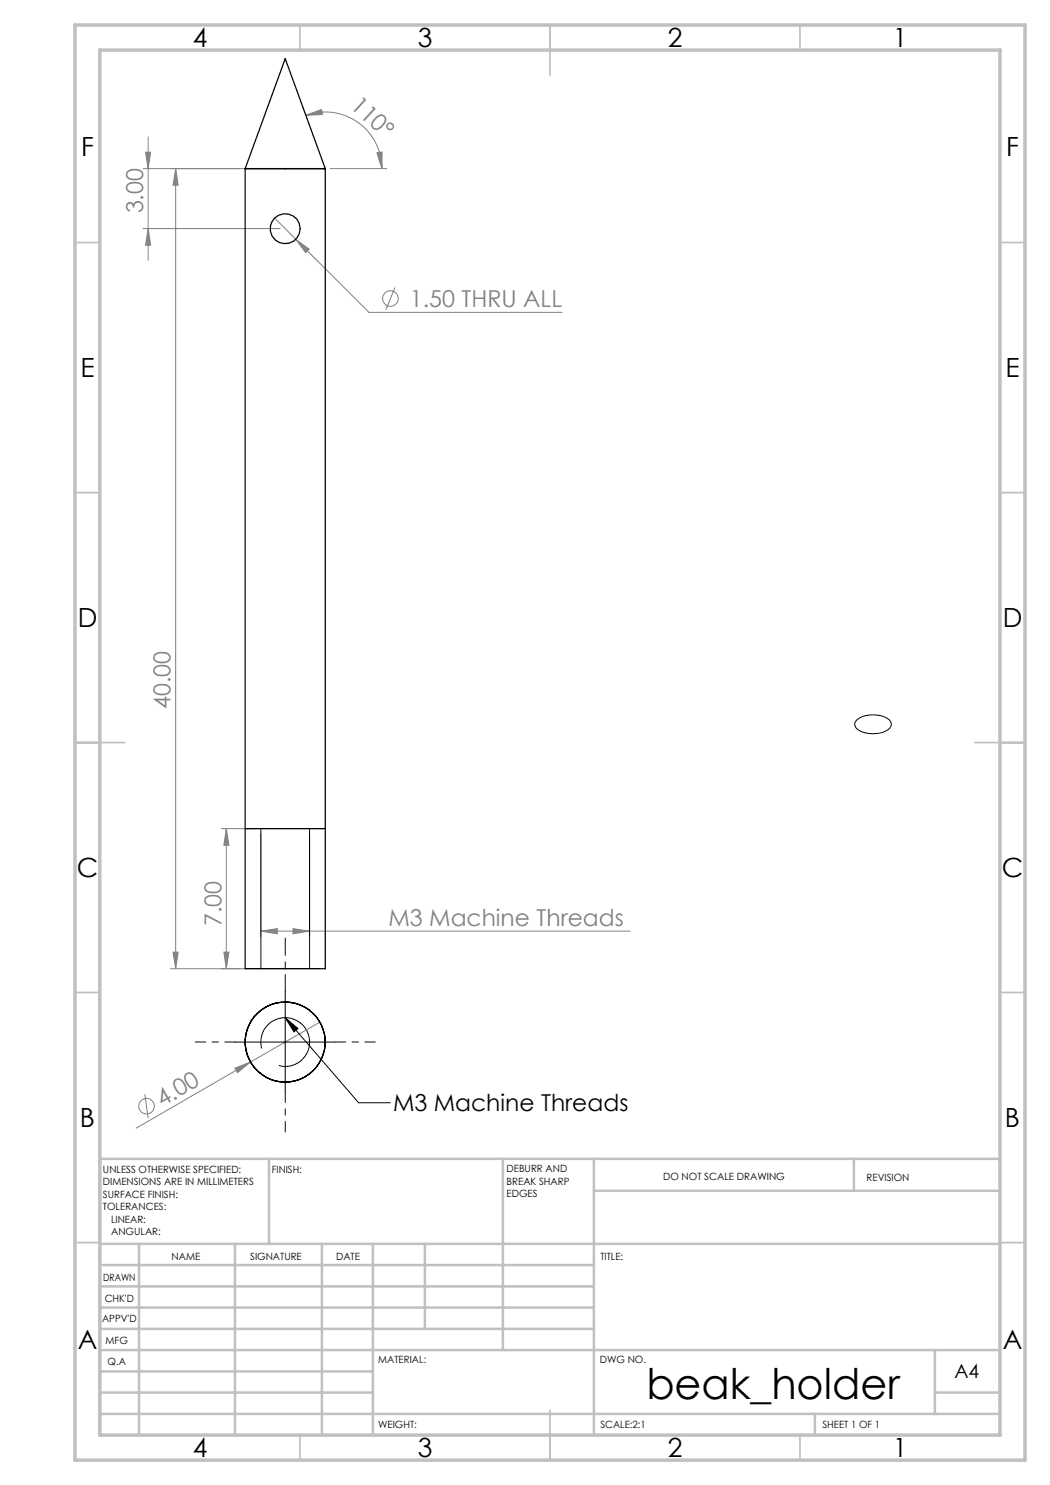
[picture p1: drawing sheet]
<svg xmlns="http://www.w3.org/2000/svg" width="210mm" height="297mm" viewBox="0 0 210 297" stroke-linecap="round" stroke-linejoin="round" font-family="sans-serif">
<g fill="none" stroke="#808080" stroke-width=".2">
<path d="M28.6 33.7h35.4M29.1 30.4h1l-.5 3.3zM29.6 27.4v24.7M35.1 33.7v160M35.1 33.7l.5 3.3h-1zM61.2 23.1l3.1-1.2 .2 1zM61.2 23.1a11.3 11.3 0 0 1 15.2 10.6M66 33.7h11.4M75.4 30.5l1-.1v3.3zM28.6 45.7h27.4M29.6 45.7l.5 3.3h-1zM54.9 43.6l4.3 4.3"/>
<path d="M59.2 47.9l2.6 1.9-.7 .7zM59.2 47.9l14.6 14.6h38.6M79 57.5l-1.8 4.4M44.3 165.7h6.9M45.3 165.7v28M45.3 165.7l.5 3.3h-1zM52.2 166.7v20.6M61.9 166.7v20.6M34.1 193.7h29.9M34.6 190.4h1l-.5 3.3zM44.8 190.4h1l-.5 3.3zM52.2 186.2l3.3-.5v1.1z"/>
<path d="M52.2 186.2h73.8M58.6 185.7l3.3 .5-3.3 .6zM29 218.9l.6 4.7M47 213.6l3.1-1.2-2.6 2.1zM50.1 212.4l-22.9 13.2M64 204.4l-13.9 8"/>
<circle cx="78.1" cy="59.7" r="1.55"/>
<circle cx="29.3" cy="221.2" r="1.56"/>
</g>
<path d="M171.4 144a5.7 5.7 0 0 1 6.6 .1 1.41 1.41 0 0 1-1 2.2 5.8 5.8 0 0 1-5.8-.7 1.16 1.16 0 0 1 .2-1.6zM52.2 165.7v28M61.9 165.7v28M57 198.4v20M47 208.4h20M52.3 209.7a4.9 4.9 0 0 1 4.3-6.2 4.9 4.9 0 0 1 5.3 5.3 4.9 4.9 0 0 1-6.1 4.3M57 203.5l2.6 2.2-.8 .7zM57 203.5l14.7 17.1h6.4" fill="none" stroke="#000" stroke-width=".2"/>
<g fill="none" stroke="#c0c0c0" stroke-width=".35">
<path d="M60 5v5M110 5v10M160 5v5M15 48.5h5M200 48.5h5M15 98.5h5M200 98.5h5M15 148.5h10M195 148.5h10M15 198.5h5M200 198.5h5M15 248.5h5"/>
<path d="M200 248.5h5M60 287v5M110 282v10M160 287v5"/>
</g>
<g fill="none" stroke="#c0c0c0" stroke-width=".5">
<path d="M53.8 231.8v17M100.6 231.8v38.2M118.8 231.8v55.2M118.8 238.2h81.2M170.8 231.8v6.4M200 231.8h-180v55.2M20 248.8h180M20 257.3h98.8M20 253h98.8M27.8 248.8v38.2M47 248.8v38.2M64.4 248.8v38.2"/>
<path d="M74.6 248.8v38.2M85 248.8v17M20 265.8h98.8M20 261.5h98.8M20 278.5h54.6M20 274.3h54.6M20 270h180M187 278.5h13M187 270v12.8M20 282.8h180M163 282.8v4.2"/>
</g>
<path d="M15 5h190v287h-190zM20 10h180v277h-180z" fill="none" stroke="#c0c0c0" stroke-width=".7"/>
<path d="M57.1 198.4v-10.8" fill="none" stroke="#000" stroke-width=".2" stroke-dasharray="15.2 1.3 1.3 1.3" stroke-dashoffset="11.8"/>
<path d="M47.1 208.4h-8M57.1 218.4v8M67.1 208.4h8" fill="none" stroke="#000" stroke-width=".2" stroke-dasharray="15.2 1.3 1.3 1.3" stroke-dashoffset="13.1"/>
<path d="M49 165.7h16.1" fill="none" stroke="#000" stroke-width=".25"/>
<g fill="#808080">
<path d="M59.2 47.9l2.6 1.9-.7 .7z"/>
<path d="M47 213.6l3.1-1.2-2.6 2.1z"/>
<path d="M75.4 30.5l1-.1v3.3zM61.2 23.1l3.1-1.2 .2 1z"/>
<path d="M58.6 185.7l3.3 .5-3.3 .6zM52.2 186.2l3.3-.5v1.1z"/>
<path d="M34.6 190.4h1l-.5 3.3zM35.1 33.7l.5 3.3h-1zM44.8 190.4h1l-.5 3.3zM45.3 165.7l.5 3.3h-1zM29.6 45.7l.5 3.3h-1zM29.1 30.4h1l-.5 3.3z"/>
</g>
<path d="M57 203.5l2.6 2.2-.8 .7z" fill="#000"/>
<g fill="none" stroke="#000" stroke-width=".25">
<path d="M49 33.7h16.1M49 33.7v160h16.1v-160M49 33.7l8-22 8.1 22"/>
<circle cx="57" cy="45.7" r="3"/>
<circle cx="57" cy="208.4" r="8"/>
</g>
<text font-size="8.5" x="129.3" y="279.7">beak_holder</text>
<g font-size="5.3">
<text x="38.5" y="9.5">4</text>
<text x="83.5" y="9.5">3</text>
<text x="133.6" y="9.5">2</text>
<text x="178.6" y="9.5">1</text>
<text x="16.2" y="31.3">F</text>
<text x="201.2" y="31.3">F</text>
<text x="16.1" y="75.5">E</text>
<text x="201.1" y="75.5">E</text>
<text x="15.5" y="125.5">D</text>
<text x="200.5" y="125.5">D</text>
<text x="15.4" y="175.5">C</text>
<text x="200.4" y="175.5">C</text>
<text x="16" y="225.5">B</text>
<text x="201" y="225.5">B</text>
<text x="15.5" y="269.8">A</text>
<text x="200.5" y="269.8">A</text>
<text x="38.5" y="291.5">4</text>
<text x="83.5" y="291.5">3</text>
<text x="133.6" y="291.5">2</text>
<text x="178.6" y="291.5">1</text>
</g>
<g font-size="4.7" fill="#808080">
<text x="69.9" y="21.4" transform="rotate(43 69.9 21.4)">110°</text>
<text x="28.6" y="42.7" transform="rotate(-90 28.6 42.7)">3.00</text>
<text x="82" y="61.4">1.50 THRU ALL</text>
<text x="34.1" y="141.8" transform="rotate(-90 34.1 141.8)">40.00</text>
<text x="44.3" y="185.2" transform="rotate(-90 44.3 185.2)">7.00</text>
<text x="77.7" y="185.2">M3 Machine Threads</text>
<text x="32.4" y="221.4" transform="rotate(-30 32.4 221.4)">4.00</text>
</g>
<text font-size="4.7" x="78.6" y="222.3">M3 Machine Threads</text>
<text font-size="3.9" x="190.9" y="275.5">A4</text>
<g font-size="2">
<text x="20.6" y="234.6">UNLESS OTHERWISE SPECIFIED:</text>
<text x="20.6" y="237.1">DIMENSIONS ARE IN MILLIMETERS</text>
<text x="20.6" y="239.6">SURFACE FINISH:</text>
<text x="54.4" y="234.6">FINISH:</text>
<text x="101.3" y="234.5">DEBURR AND</text>
<text x="101.3" y="237">BREAK SHARP</text>
<text x="101.3" y="239.5">EDGES</text>
<text x="132.6" y="236">DO NOT SCALE DRAWING</text>
<text x="173.3" y="236.2">REVISION</text>
<text x="20.6" y="242.1">TOLERANCES:</text>
<text x="22.2" y="244.6">LINEAR:</text>
<text x="22.2" y="247.1">ANGULAR:</text>
<text x="34.3" y="252">NAME</text>
<text x="50" y="251.9">SIGNATURE</text>
<text x="67.2" y="251.9">DATE</text>
<text x="120.1" y="251.9">TITLE:</text>
<text x="20.6" y="256.1">DRAWN</text>
<text x="20.9" y="260.3">CHK'D</text>
<text x="20.4" y="264.4">APPV'D</text>
<text x="21.1" y="268.8">MFG</text>
<text x="21.5" y="273">Q.A</text>
<text x="75.6" y="272.5">MATERIAL:</text>
<text x="120" y="272.5">DWG NO.</text>
<text x="75.6" y="285.5">WEIGHT:</text>
<text x="120.1" y="285.6">SCALE:2:1</text>
<text x="164.5" y="285.6">SHEET 1 OF 1</text>
</g>
</svg>
